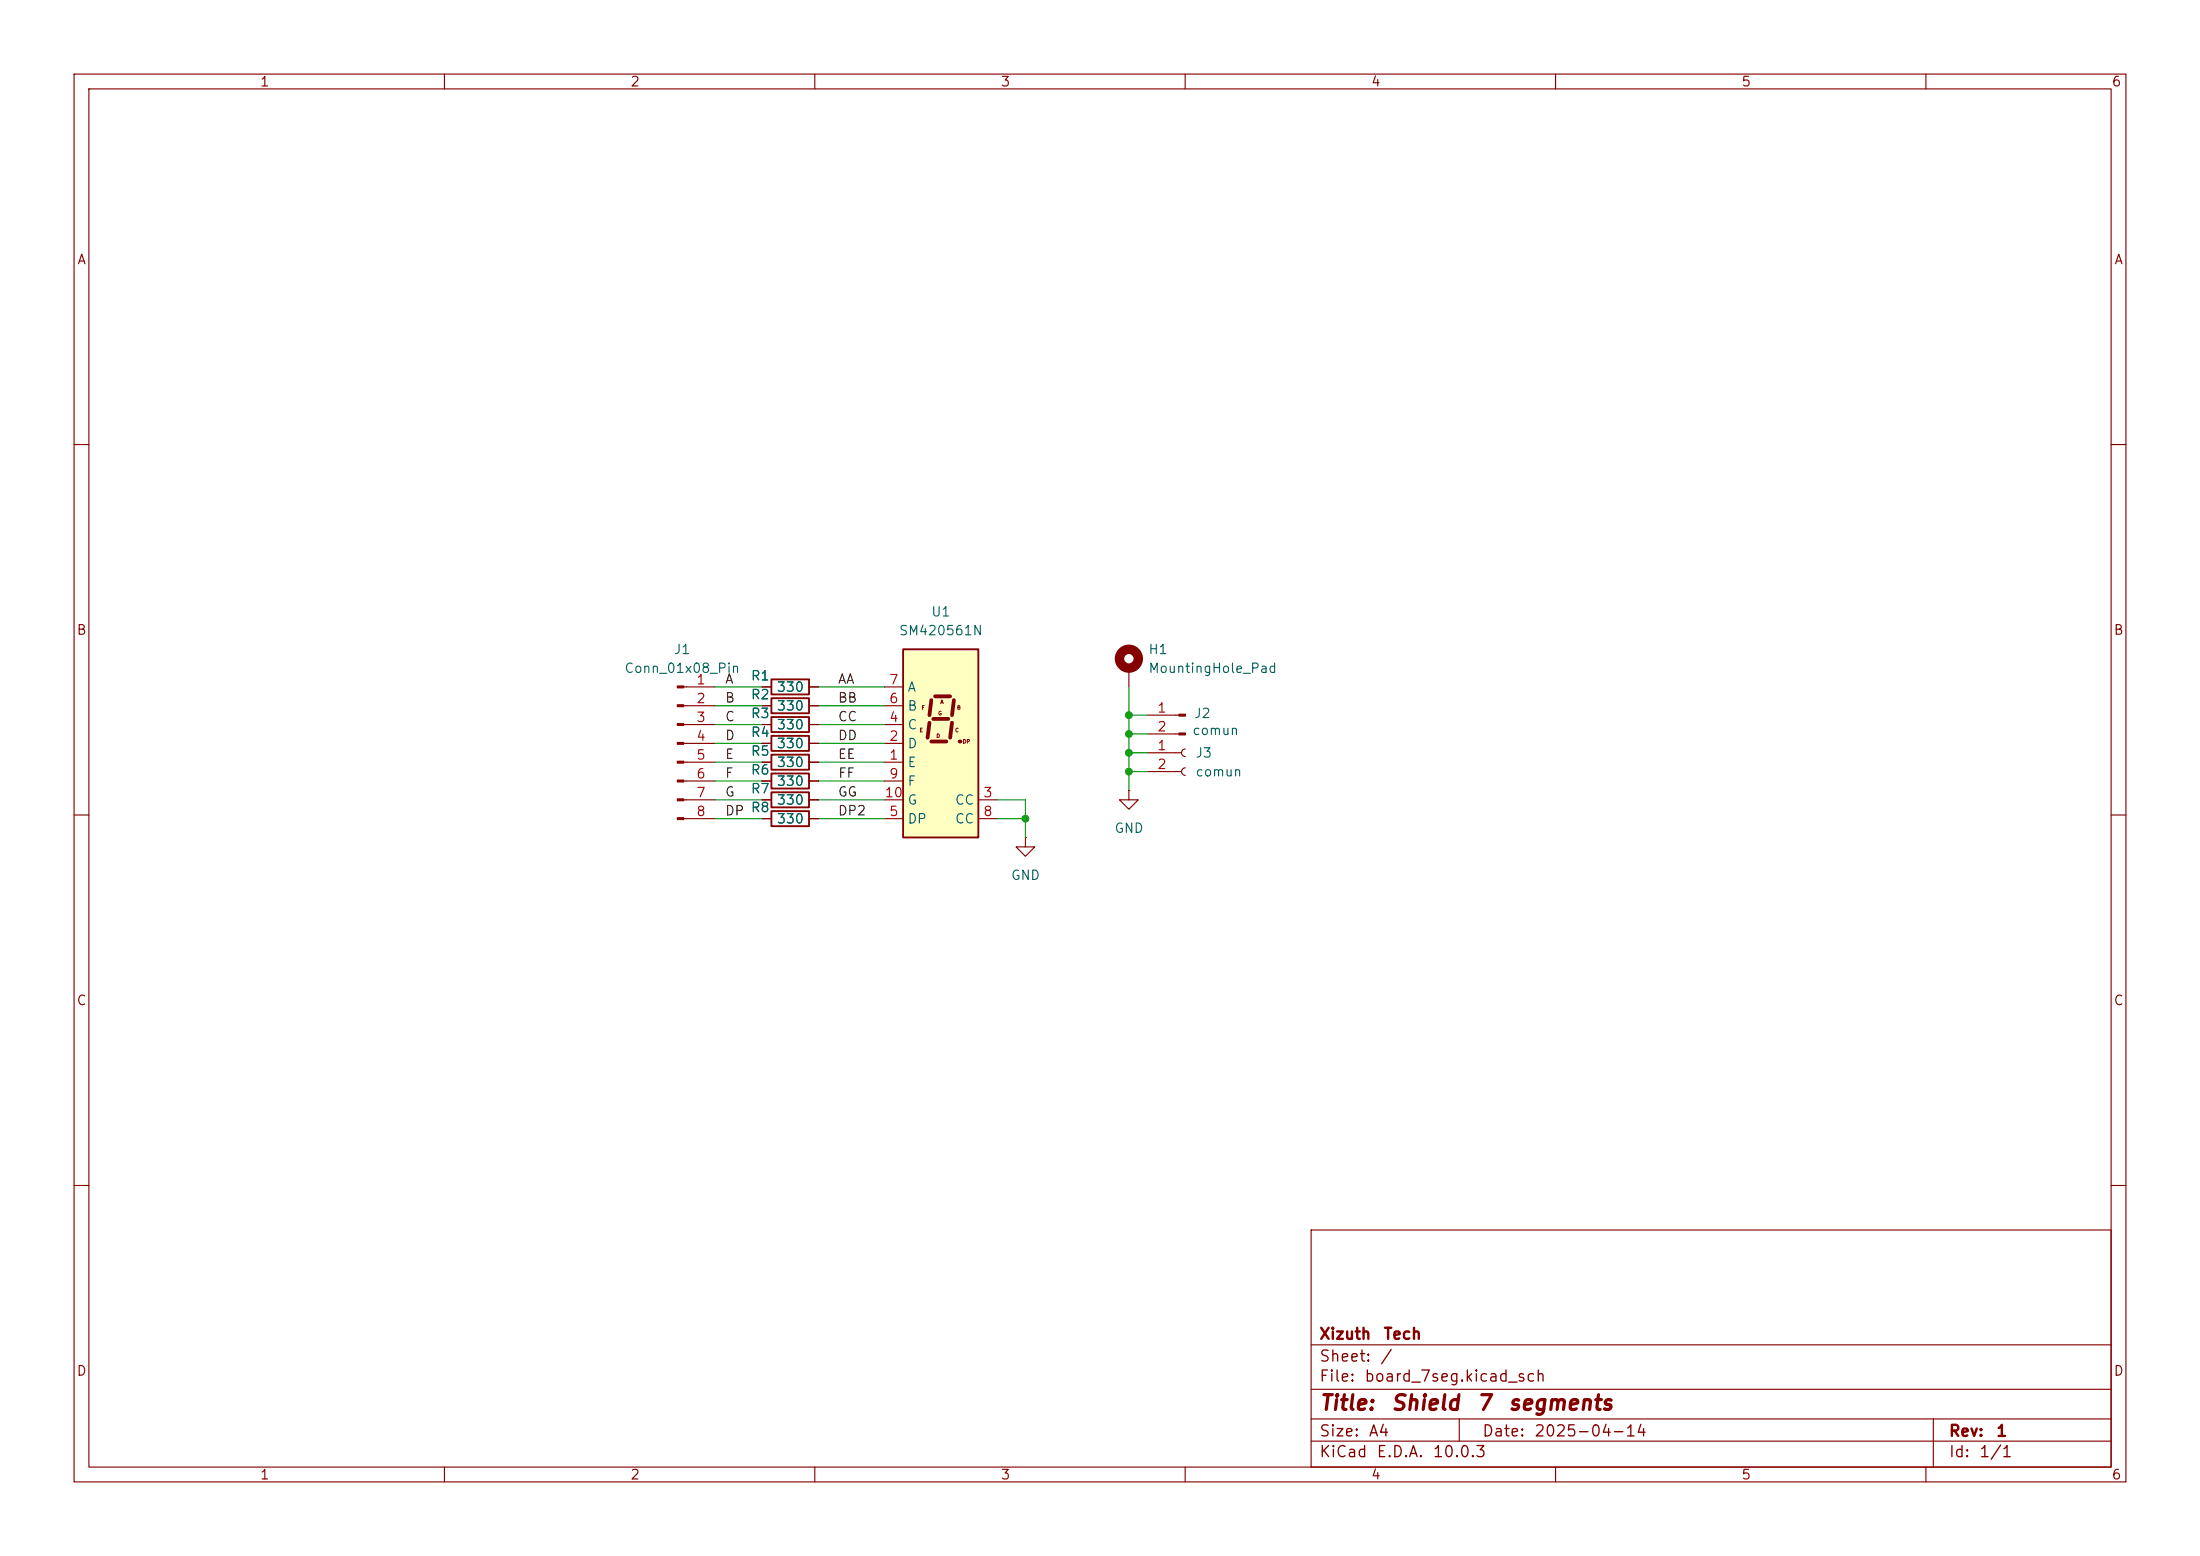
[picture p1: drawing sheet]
(kicad_sch
 (version 20250114)
 (generator "eeschema")
 (generator_version "9.0")
 (paper "A4")
 (title_block
  (title "Shield 7 segments")
  (date "2025-04-14")
  (rev "1")
  (company "Xizuth Tech"))
 (lib_symbols
  (symbol "Connector:Conn_01x02_Pin"
   (pin_names
    (offset 1.016) (hide yes)) (exclude_from_sim no) (in_bom yes) (on_board yes)
   (property "Reference" "J" (at 0 2.54 0) (effects (font (size 1.27 1.27))))
   (property "Value" "Conn_01x02_Pin" (at 0 -5.08 0) (effects (font (size 1.27 1.27))))
   (property "Footprint" "" (at 0 0 0) (effects (font (size 1.27 1.27)) (hide yes)))
   (property "Datasheet" "~" (at 0 0 0) (effects (font (size 1.27 1.27)) (hide yes)))
   (property "Description" "Generic connector, single row, 01x02, script generated" (at 0 0 0) (effects (font (size 1.27 1.27)) (hide yes)))
   (property "ki_locked" "" (at 0 0 0) (effects (font (size 1.27 1.27))))
   (symbol "Conn_01x02_Pin_1_1"
    (rectangle (start 0.8636 0.127) (end 0 -0.127) (stroke (width 0.1524) (type default)) (fill (type outline)))
    (rectangle (start 0.8636 -2.413) (end 0 -2.667) (stroke (width 0.1524) (type default)) (fill (type outline)))
    (polyline (pts (xy 1.27 0) (xy 0.8636 0)) (stroke (width 0.1524) (type default)) (fill (type none)))
    (polyline (pts (xy 1.27 -2.54) (xy 0.8636 -2.54)) (stroke (width 0.1524) (type default)) (fill (type none)))
    (pin passive line (at 5.08 0 180) (length 3.81) (name "Pin_1" (effects (font (size 1.27 1.27)))) (number "1" (effects (font (size 1.27 1.27)))))
    (pin passive line (at 5.08 -2.54 180) (length 3.81) (name "Pin_2" (effects (font (size 1.27 1.27)))) (number "2" (effects (font (size 1.27 1.27))))))
   (embedded_fonts no))
  (symbol "Connector:Conn_01x02_Socket"
   (pin_names
    (offset 1.016) (hide yes)) (exclude_from_sim no) (in_bom yes) (on_board yes)
   (property "Reference" "J" (at 0 2.54 0) (effects (font (size 1.27 1.27))))
   (property "Value" "Conn_01x02_Socket" (at 0 -5.08 0) (effects (font (size 1.27 1.27))))
   (property "Footprint" "" (at 0 0 0) (effects (font (size 1.27 1.27)) (hide yes)))
   (property "Datasheet" "~" (at 0 0 0) (effects (font (size 1.27 1.27)) (hide yes)))
   (property "Description" "Generic connector, single row, 01x02, script generated" (at 0 0 0) (effects (font (size 1.27 1.27)) (hide yes)))
   (property "ki_locked" "" (at 0 0 0) (effects (font (size 1.27 1.27))))
   (symbol "Conn_01x02_Socket_1_1"
    (polyline (pts (xy -1.27 0) (xy -0.508 0)) (stroke (width 0.1524) (type default)) (fill (type none)))
    (polyline (pts (xy -1.27 -2.54) (xy -0.508 -2.54)) (stroke (width 0.1524) (type default)) (fill (type none)))
    (arc (start 0 -0.508) (mid -0.5058 0) (end 0 0.508) (stroke (width 0.1524) (type default)) (fill (type none)))
    (arc (start 0 -3.048) (mid -0.5058 -2.54) (end 0 -2.032) (stroke (width 0.1524) (type default)) (fill (type none)))
    (pin passive line (at -5.08 0 0) (length 3.81) (name "Pin_1" (effects (font (size 1.27 1.27)))) (number "1" (effects (font (size 1.27 1.27)))))
    (pin passive line (at -5.08 -2.54 0) (length 3.81) (name "Pin_2" (effects (font (size 1.27 1.27)))) (number "2" (effects (font (size 1.27 1.27))))))
   (embedded_fonts no))
  (symbol "Connector:Conn_01x08_Pin"
   (pin_names
    (offset 1.016) (hide yes)) (exclude_from_sim no) (in_bom yes) (on_board yes)
   (property "Reference" "J" (at 0 10.16 0) (effects (font (size 1.27 1.27))))
   (property "Value" "Conn_01x08_Pin" (at 0 -12.7 0) (effects (font (size 1.27 1.27))))
   (property "Footprint" "" (at 0 0 0) (effects (font (size 1.27 1.27)) (hide yes)))
   (property "Datasheet" "~" (at 0 0 0) (effects (font (size 1.27 1.27)) (hide yes)))
   (property "Description" "Generic connector, single row, 01x08, script generated" (at 0 0 0) (effects (font (size 1.27 1.27)) (hide yes)))
   (property "ki_locked" "" (at 0 0 0) (effects (font (size 1.27 1.27))))
   (symbol "Conn_01x08_Pin_1_1"
    (rectangle (start 0.8636 7.747) (end 0 7.493) (stroke (width 0.1524) (type default)) (fill (type outline)))
    (rectangle (start 0.8636 5.207) (end 0 4.953) (stroke (width 0.1524) (type default)) (fill (type outline)))
    (rectangle (start 0.8636 2.667) (end 0 2.413) (stroke (width 0.1524) (type default)) (fill (type outline)))
    (rectangle (start 0.8636 0.127) (end 0 -0.127) (stroke (width 0.1524) (type default)) (fill (type outline)))
    (rectangle (start 0.8636 -2.413) (end 0 -2.667) (stroke (width 0.1524) (type default)) (fill (type outline)))
    (rectangle (start 0.8636 -4.953) (end 0 -5.207) (stroke (width 0.1524) (type default)) (fill (type outline)))
    (rectangle (start 0.8636 -7.493) (end 0 -7.747) (stroke (width 0.1524) (type default)) (fill (type outline)))
    (rectangle (start 0.8636 -10.033) (end 0 -10.287) (stroke (width 0.1524) (type default)) (fill (type outline)))
    (polyline (pts (xy 1.27 7.62) (xy 0.8636 7.62)) (stroke (width 0.1524) (type default)) (fill (type none)))
    (polyline (pts (xy 1.27 5.08) (xy 0.8636 5.08)) (stroke (width 0.1524) (type default)) (fill (type none)))
    (polyline (pts (xy 1.27 2.54) (xy 0.8636 2.54)) (stroke (width 0.1524) (type default)) (fill (type none)))
    (polyline (pts (xy 1.27 0) (xy 0.8636 0)) (stroke (width 0.1524) (type default)) (fill (type none)))
    (polyline (pts (xy 1.27 -2.54) (xy 0.8636 -2.54)) (stroke (width 0.1524) (type default)) (fill (type none)))
    (polyline (pts (xy 1.27 -5.08) (xy 0.8636 -5.08)) (stroke (width 0.1524) (type default)) (fill (type none)))
    (polyline (pts (xy 1.27 -7.62) (xy 0.8636 -7.62)) (stroke (width 0.1524) (type default)) (fill (type none)))
    (polyline (pts (xy 1.27 -10.16) (xy 0.8636 -10.16)) (stroke (width 0.1524) (type default)) (fill (type none)))
    (pin passive line (at 5.08 7.62 180) (length 3.81) (name "Pin_1" (effects (font (size 1.27 1.27)))) (number "1" (effects (font (size 1.27 1.27)))))
    (pin passive line (at 5.08 5.08 180) (length 3.81) (name "Pin_2" (effects (font (size 1.27 1.27)))) (number "2" (effects (font (size 1.27 1.27)))))
    (pin passive line (at 5.08 2.54 180) (length 3.81) (name "Pin_3" (effects (font (size 1.27 1.27)))) (number "3" (effects (font (size 1.27 1.27)))))
    (pin passive line (at 5.08 0 180) (length 3.81) (name "Pin_4" (effects (font (size 1.27 1.27)))) (number "4" (effects (font (size 1.27 1.27)))))
    (pin passive line (at 5.08 -2.54 180) (length 3.81) (name "Pin_5" (effects (font (size 1.27 1.27)))) (number "5" (effects (font (size 1.27 1.27)))))
    (pin passive line (at 5.08 -5.08 180) (length 3.81) (name "Pin_6" (effects (font (size 1.27 1.27)))) (number "6" (effects (font (size 1.27 1.27)))))
    (pin passive line (at 5.08 -7.62 180) (length 3.81) (name "Pin_7" (effects (font (size 1.27 1.27)))) (number "7" (effects (font (size 1.27 1.27)))))
    (pin passive line (at 5.08 -10.16 180) (length 3.81) (name "Pin_8" (effects (font (size 1.27 1.27)))) (number "8" (effects (font (size 1.27 1.27))))))
   (embedded_fonts no))
  (symbol "Device:R"
   (pin_numbers (hide yes))
   (pin_names
    (offset 0)) (exclude_from_sim no) (in_bom yes) (on_board yes)
   (property "Reference" "R" (at 2.032 0 90) (effects (font (size 1.27 1.27))))
   (property "Value" "R" (at 0 0 90) (effects (font (size 1.27 1.27))))
   (property "Footprint" "" (at -1.778 0 90) (effects (font (size 1.27 1.27)) (hide yes)))
   (property "Datasheet" "~" (at 0 0 0) (effects (font (size 1.27 1.27)) (hide yes)))
   (property "Description" "Resistor" (at 0 0 0) (effects (font (size 1.27 1.27)) (hide yes)))
   (symbol "R_0_1"
    (rectangle (start -1.016 -2.54) (end 1.016 2.54) (stroke (width 0.254) (type default)) (fill (type none))))
   (symbol "R_1_1"
    (pin passive line (at 0 3.81 270) (length 1.27) (name "~" (effects (font (size 1.27 1.27)))) (number "1" (effects (font (size 1.27 1.27)))))
    (pin passive line (at 0 -3.81 90) (length 1.27) (name "~" (effects (font (size 1.27 1.27)))) (number "2" (effects (font (size 1.27 1.27))))))
   (embedded_fonts no))
  (symbol "Display_Character:SM420561N" (exclude_from_sim no) (in_bom yes) (on_board yes)
   (property "Reference" "U" (at -2.54 13.97 0) (effects (font (size 1.27 1.27)) (justify right)))
   (property "Value" "SM420561N" (at 1.27 13.97 0) (effects (font (size 1.27 1.27)) (justify left)))
   (property "Footprint" "Display_7Segment:7SegmentLED_LTS6760_LTS6780" (at 1.27 -15.24 0) (effects (font (size 1.27 1.27)) (hide yes)))
   (property "Datasheet" "https://datasheet.lcsc.com/szlcsc/Wuxi-ARK-Tech-Elec-SM420561N_C141367.pdf" (at -12.7 12.065 0) (effects (font (size 1.27 1.27)) (justify left) (hide yes)))
   (property "Description" "One digit 7 segment blue LED, common cathode" (at 0 0 0) (effects (font (size 1.27 1.27)) (hide yes)))
   (symbol "SM420561N_0_0"
    (text "E" (at -2.54 1.778 0) (effects (font (size 0.508 0.508))))
    (text "F" (at -2.286 4.826 0) (effects (font (size 0.508 0.508))))
    (text "D" (at -0.254 1.016 0) (effects (font (size 0.508 0.508))))
    (text "G" (at 0 4.064 0) (effects (font (size 0.508 0.508))))
    (text "A" (at 0.254 5.588 0) (effects (font (size 0.508 0.508))))
    (text "C" (at 2.286 1.778 0) (effects (font (size 0.508 0.508))))
    (text "B" (at 2.54 4.826 0) (effects (font (size 0.508 0.508))))
    (text "DP" (at 3.556 0.254 0) (effects (font (size 0.508 0.508)))))
   (symbol "SM420561N_0_1"
    (rectangle (start -5.08 12.7) (end 5.08 -12.7) (stroke (width 0.254) (type default)) (fill (type background)))
    (polyline (pts (xy -1.524 2.794) (xy -1.778 0.762)) (stroke (width 0.508) (type default)) (fill (type none)))
    (polyline (pts (xy -1.27 5.842) (xy -1.524 3.81)) (stroke (width 0.508) (type default)) (fill (type none)))
    (polyline (pts (xy -1.27 0.254) (xy 0.762 0.254)) (stroke (width 0.508) (type default)) (fill (type none)))
    (polyline (pts (xy -1.016 3.302) (xy 1.016 3.302)) (stroke (width 0.508) (type default)) (fill (type none)))
    (polyline (pts (xy -0.762 6.35) (xy 1.27 6.35)) (stroke (width 0.508) (type default)) (fill (type none)))
    (polyline (pts (xy 1.524 2.794) (xy 1.27 0.762)) (stroke (width 0.508) (type default)) (fill (type none)))
    (polyline (pts (xy 1.778 5.842) (xy 1.524 3.81)) (stroke (width 0.508) (type default)) (fill (type none)))
    (polyline (pts (xy 2.54 0.254) (xy 2.54 0.254)) (stroke (width 0.508) (type default)) (fill (type none))))
   (symbol "SM420561N_1_1"
    (pin input line (at -7.62 7.62 0) (length 2.54) (name "A" (effects (font (size 1.27 1.27)))) (number "7" (effects (font (size 1.27 1.27)))))
    (pin input line (at -7.62 5.08 0) (length 2.54) (name "B" (effects (font (size 1.27 1.27)))) (number "6" (effects (font (size 1.27 1.27)))))
    (pin input line (at -7.62 2.54 0) (length 2.54) (name "C" (effects (font (size 1.27 1.27)))) (number "4" (effects (font (size 1.27 1.27)))))
    (pin input line (at -7.62 0 0) (length 2.54) (name "D" (effects (font (size 1.27 1.27)))) (number "2" (effects (font (size 1.27 1.27)))))
    (pin input line (at -7.62 -2.54 0) (length 2.54) (name "E" (effects (font (size 1.27 1.27)))) (number "1" (effects (font (size 1.27 1.27)))))
    (pin input line (at -7.62 -5.08 0) (length 2.54) (name "F" (effects (font (size 1.27 1.27)))) (number "9" (effects (font (size 1.27 1.27)))))
    (pin input line (at -7.62 -7.62 0) (length 2.54) (name "G" (effects (font (size 1.27 1.27)))) (number "10" (effects (font (size 1.27 1.27)))))
    (pin input line (at -7.62 -10.16 0) (length 2.54) (name "DP" (effects (font (size 1.27 1.27)))) (number "5" (effects (font (size 1.27 1.27)))))
    (pin input line (at 7.62 -7.62 180) (length 2.54) (name "CC" (effects (font (size 1.27 1.27)))) (number "3" (effects (font (size 1.27 1.27)))))
    (pin input line (at 7.62 -10.16 180) (length 2.54) (name "CC" (effects (font (size 1.27 1.27)))) (number "8" (effects (font (size 1.27 1.27))))))
   (embedded_fonts no))
  (symbol "Mechanical:MountingHole_Pad"
   (pin_numbers (hide yes))
   (pin_names
    (offset 1.016) (hide yes)) (exclude_from_sim no) (in_bom no) (on_board yes)
   (property "Reference" "H" (at 0 6.35 0) (effects (font (size 1.27 1.27))))
   (property "Value" "MountingHole_Pad" (at 0 4.445 0) (effects (font (size 1.27 1.27))))
   (property "Footprint" "" (at 0 0 0) (effects (font (size 1.27 1.27)) (hide yes)))
   (property "Datasheet" "~" (at 0 0 0) (effects (font (size 1.27 1.27)) (hide yes)))
   (property "Description" "Mounting Hole with connection" (at 0 0 0) (effects (font (size 1.27 1.27)) (hide yes)))
   (symbol "MountingHole_Pad_0_1"
    (circle (center 0 1.27) (radius 1.27) (stroke (width 1.27) (type default)) (fill (type none))))
   (symbol "MountingHole_Pad_1_1"
    (pin input line (at 0 -2.54 90) (length 2.54) (name "1" (effects (font (size 1.27 1.27)))) (number "1" (effects (font (size 1.27 1.27))))))
   (embedded_fonts no))
  (symbol "power:GND"
   (power)
   (pin_numbers (hide yes))
   (pin_names
    (offset 0) (hide yes)) (exclude_from_sim no) (in_bom yes) (on_board yes)
   (property "Reference" "#PWR" (at 0 -6.35 0) (effects (font (size 1.27 1.27)) (hide yes)))
   (property "Value" "GND" (at 0 -3.81 0) (effects (font (size 1.27 1.27))))
   (property "Footprint" "" (at 0 0 0) (effects (font (size 1.27 1.27)) (hide yes)))
   (property "Datasheet" "" (at 0 0 0) (effects (font (size 1.27 1.27)) (hide yes)))
   (property "Description" "Power symbol creates a global label with name \"GND\" , ground" (at 0 0 0) (effects (font (size 1.27 1.27)) (hide yes)))
   (symbol "GND_0_1"
    (polyline (pts (xy 0 0) (xy 0 -1.27) (xy 1.27 -1.27) (xy 0 -2.54) (xy -1.27 -1.27) (xy 0 -1.27)) (stroke (width 0) (type default)) (fill (type none))))
   (symbol "GND_1_1"
    (pin power_in line (at 0 0 270) (length 0) (name "~" (effects (font (size 1.27 1.27)))) (number "1" (effects (font (size 1.27 1.27))))))
   (embedded_fonts no)))
 (junction
  (at 152.4 104.14)
  (diameter 0)
  (color 0 0 0 0))
 (junction
  (at 152.4 101.6)
  (diameter 0)
  (color 0 0 0 0))
 (junction
  (at 138.43 110.49)
  (diameter 0)
  (color 0 0 0 0))
 (junction
  (at 152.4 99.06)
  (diameter 0)
  (color 0 0 0 0))
 (junction
  (at 152.4 96.52)
  (diameter 0)
  (color 0 0 0 0))
 (wire
  (pts (xy 110.49 110.49) (xy 119.38 110.49))
  (stroke (width 0) (type default)))
 (wire
  (pts (xy 110.49 100.33) (xy 119.38 100.33))
  (stroke (width 0) (type default)))
 (wire
  (pts (xy 152.4 101.6) (xy 154.94 101.6))
  (stroke (width 0) (type default)))
 (wire
  (pts (xy 152.4 104.14) (xy 154.94 104.14))
  (stroke (width 0) (type default)))
 (wire
  (pts (xy 96.52 92.71) (xy 102.87 92.71))
  (stroke (width 0) (type default)))
 (wire
  (pts (xy 110.49 107.95) (xy 119.38 107.95))
  (stroke (width 0) (type default)))
 (wire
  (pts (xy 134.62 107.95) (xy 138.43 107.95))
  (stroke (width 0) (type default)))
 (wire
  (pts (xy 152.4 99.06) (xy 154.94 99.06))
  (stroke (width 0) (type default)))
 (wire
  (pts (xy 152.4 106.68) (xy 152.4 104.14))
  (stroke (width 0) (type default)))
 (wire
  (pts (xy 110.49 92.71) (xy 119.38 92.71))
  (stroke (width 0) (type default)))
 (wire
  (pts (xy 152.4 99.06) (xy 152.4 96.52))
  (stroke (width 0) (type default)))
 (wire
  (pts (xy 152.4 96.52) (xy 154.94 96.52))
  (stroke (width 0) (type default)))
 (wire
  (pts (xy 96.52 102.87) (xy 102.87 102.87))
  (stroke (width 0) (type default)))
 (wire
  (pts (xy 134.62 110.49) (xy 138.43 110.49))
  (stroke (width 0) (type default)))
 (wire
  (pts (xy 96.52 100.33) (xy 102.87 100.33))
  (stroke (width 0) (type default)))
 (wire
  (pts (xy 110.49 95.25) (xy 119.38 95.25))
  (stroke (width 0) (type default)))
 (wire
  (pts (xy 152.4 104.14) (xy 152.4 101.6))
  (stroke (width 0) (type default)))
 (wire
  (pts (xy 96.52 97.79) (xy 102.87 97.79))
  (stroke (width 0) (type default)))
 (wire
  (pts (xy 96.52 107.95) (xy 102.87 107.95))
  (stroke (width 0) (type default)))
 (wire
  (pts (xy 110.49 97.79) (xy 119.38 97.79))
  (stroke (width 0) (type default)))
 (wire
  (pts (xy 110.49 105.41) (xy 119.38 105.41))
  (stroke (width 0) (type default)))
 (wire
  (pts (xy 110.49 102.87) (xy 119.38 102.87))
  (stroke (width 0) (type default)))
 (wire
  (pts (xy 96.52 110.49) (xy 102.87 110.49))
  (stroke (width 0) (type default)))
 (wire
  (pts (xy 152.4 101.6) (xy 152.4 99.06))
  (stroke (width 0) (type default)))
 (wire
  (pts (xy 138.43 107.95) (xy 138.43 110.49))
  (stroke (width 0) (type default)))
 (wire
  (pts (xy 152.4 92.71) (xy 152.4 96.52))
  (stroke (width 0) (type default)))
 (wire
  (pts (xy 96.52 95.25) (xy 102.87 95.25))
  (stroke (width 0) (type default)))
 (wire
  (pts (xy 96.52 105.41) (xy 102.87 105.41))
  (stroke (width 0) (type default)))
 (wire
  (pts (xy 138.43 110.49) (xy 138.43 113.03))
  (stroke (width 0) (type default)))
 (label "CC"
  (at 113.03 97.79 0)
  (effects (font (size 1.27 1.27)) (justify left bottom)))
 (label "C"
  (at 97.79 97.79 0)
  (effects (font (size 1.27 1.27)) (justify left bottom)))
 (label "DP"
  (at 97.79 110.49 0)
  (effects (font (size 1.27 1.27)) (justify left bottom)))
 (label "G"
  (at 97.79 107.95 0)
  (effects (font (size 1.27 1.27)) (justify left bottom)))
 (label "D"
  (at 97.79 100.33 0)
  (effects (font (size 1.27 1.27)) (justify left bottom)))
 (label "E"
  (at 97.79 102.87 0)
  (effects (font (size 1.27 1.27)) (justify left bottom)))
 (label "DD"
  (at 113.03 100.33 0)
  (effects (font (size 1.27 1.27)) (justify left bottom)))
 (label "B"
  (at 97.79 95.25 0)
  (effects (font (size 1.27 1.27)) (justify left bottom)))
 (label "GG"
  (at 113.03 107.95 0)
  (effects (font (size 1.27 1.27)) (justify left bottom)))
 (label "EE"
  (at 113.03 102.87 0)
  (effects (font (size 1.27 1.27)) (justify left bottom)))
 (label "BB"
  (at 113.03 95.25 0)
  (effects (font (size 1.27 1.27)) (justify left bottom)))
 (label "A"
  (at 97.79 92.71 0)
  (effects (font (size 1.27 1.27)) (justify left bottom)))
 (label "F"
  (at 97.79 105.41 0)
  (effects (font (size 1.27 1.27)) (justify left bottom)))
 (label "DP2"
  (at 113.03 110.49 0)
  (effects (font (size 1.27 1.27)) (justify left bottom)))
 (label "FF"
  (at 113.0756 105.41 0)
  (effects (font (size 1.27 1.27)) (justify left bottom)))
 (label "AA"
  (at 113.03 92.71 0)
  (effects (font (size 1.27 1.27)) (justify left bottom)))
 (symbol
  (lib_id "power:GND")
  (at 138.43 113.03 0)
  (unit 1)
  (exclude_from_sim no)
  (in_bom yes)
  (on_board yes)
  (dnp no)
  (fields_autoplaced yes)
  (property "Reference" "#PWR02" (at 138.43 119.38 0) (effects (font (size 1.27 1.27)) (hide yes)))
  (property "Value" "GND" (at 138.43 118.11 0) (effects (font (size 1.27 1.27))))
  (property "Footprint" "" (at 138.43 113.03 0) (effects (font (size 1.27 1.27)) (hide yes)))
  (property "Datasheet" "" (at 138.43 113.03 0) (effects (font (size 1.27 1.27)) (hide yes)))
  (property "Description" "Power symbol creates a global label with name \"GND\" , ground" (at 138.43 113.03 0) (effects (font (size 1.27 1.27)) (hide yes)))
  (pin "1"))
 (symbol
  (lib_id "Connector:Conn_01x02_Pin")
  (at 160.02 96.52 0)
  (mirror y)
  (unit 1)
  (exclude_from_sim no)
  (in_bom yes)
  (on_board yes)
  (dnp no)
  (property "Reference" "J2" (at 162.306 96.266 0) (effects (font (size 1.27 1.27))))
  (property "Value" "comun" (at 164.084 98.552 0) (effects (font (size 1.27 1.27))))
  (property "Footprint" "Connector_PinHeader_2.54mm:PinHeader_1x02_P2.54mm_Vertical" (at 160.02 96.52 0) (effects (font (size 1.27 1.27)) (hide yes)))
  (property "Datasheet" "~" (at 160.02 96.52 0) (effects (font (size 1.27 1.27)) (hide yes)))
  (property "Description" "Generic connector, single row, 01x02, script generated" (at 160.02 96.52 0) (effects (font (size 1.27 1.27)) (hide yes)))
  (pin "2")
  (pin "1"))
 (symbol
  (lib_id "Device:R")
  (at 106.68 105.41 90)
  (unit 1)
  (exclude_from_sim no)
  (in_bom yes)
  (on_board yes)
  (dnp no)
  (property "Reference" "R6" (at 102.616 103.886 90) (effects (font (size 1.27 1.27))))
  (property "Value" "330" (at 106.68 105.41 90) (effects (font (size 1.27 1.27))))
  (property "Footprint" "Resistor_THT:R_Axial_DIN0309_L9.0mm_D3.2mm_P12.70mm_Horizontal" (at 106.68 107.188 90) (effects (font (size 1.27 1.27)) (hide yes)))
  (property "Datasheet" "~" (at 106.68 105.41 0) (effects (font (size 1.27 1.27)) (hide yes)))
  (property "Description" "Resistor" (at 106.68 105.41 0) (effects (font (size 1.27 1.27)) (hide yes)))
  (pin "1")
  (pin "2"))
 (symbol
  (lib_id "power:GND")
  (at 152.4 106.68 0)
  (unit 1)
  (exclude_from_sim no)
  (in_bom yes)
  (on_board yes)
  (dnp no)
  (fields_autoplaced yes)
  (property "Reference" "#PWR03" (at 152.4 113.03 0) (effects (font (size 1.27 1.27)) (hide yes)))
  (property "Value" "GND" (at 152.4 111.76 0) (effects (font (size 1.27 1.27))))
  (property "Footprint" "" (at 152.4 106.68 0) (effects (font (size 1.27 1.27)) (hide yes)))
  (property "Datasheet" "" (at 152.4 106.68 0) (effects (font (size 1.27 1.27)) (hide yes)))
  (property "Description" "Power symbol creates a global label with name \"GND\" , ground" (at 152.4 106.68 0) (effects (font (size 1.27 1.27)) (hide yes)))
  (pin "1"))
 (symbol
  (lib_id "Connector:Conn_01x02_Socket")
  (at 160.02 101.6 0)
  (unit 1)
  (exclude_from_sim no)
  (in_bom yes)
  (on_board yes)
  (dnp no)
  (property "Reference" "J3" (at 161.29 101.5999 0) (effects (font (size 1.27 1.27)) (justify left)))
  (property "Value" "comun" (at 161.29 104.1399 0) (effects (font (size 1.27 1.27)) (justify left)))
  (property "Footprint" "Connector_PinSocket_2.54mm:PinSocket_1x02_P2.54mm_Vertical" (at 160.02 101.6 0) (effects (font (size 1.27 1.27)) (hide yes)))
  (property "Datasheet" "~" (at 160.02 101.6 0) (effects (font (size 1.27 1.27)) (hide yes)))
  (property "Description" "Generic connector, single row, 01x02, script generated" (at 160.02 101.6 0) (effects (font (size 1.27 1.27)) (hide yes)))
  (pin "2")
  (pin "1"))
 (symbol
  (lib_id "Device:R")
  (at 106.68 97.79 90)
  (unit 1)
  (exclude_from_sim no)
  (in_bom yes)
  (on_board yes)
  (dnp no)
  (property "Reference" "R3" (at 102.616 96.266 90) (effects (font (size 1.27 1.27))))
  (property "Value" "330" (at 106.68 97.79 90) (effects (font (size 1.27 1.27))))
  (property "Footprint" "Resistor_THT:R_Axial_DIN0309_L9.0mm_D3.2mm_P12.70mm_Horizontal" (at 106.68 99.568 90) (effects (font (size 1.27 1.27)) (hide yes)))
  (property "Datasheet" "~" (at 106.68 97.79 0) (effects (font (size 1.27 1.27)) (hide yes)))
  (property "Description" "Resistor" (at 106.68 97.79 0) (effects (font (size 1.27 1.27)) (hide yes)))
  (pin "1")
  (pin "2"))
 (symbol
  (lib_id "Device:R")
  (at 106.68 110.49 90)
  (unit 1)
  (exclude_from_sim no)
  (in_bom yes)
  (on_board yes)
  (dnp no)
  (property "Reference" "R8" (at 102.616 108.966 90) (effects (font (size 1.27 1.27))))
  (property "Value" "330" (at 106.68 110.49 90) (effects (font (size 1.27 1.27))))
  (property "Footprint" "Resistor_THT:R_Axial_DIN0309_L9.0mm_D3.2mm_P12.70mm_Horizontal" (at 106.68 112.268 90) (effects (font (size 1.27 1.27)) (hide yes)))
  (property "Datasheet" "~" (at 106.68 110.49 0) (effects (font (size 1.27 1.27)) (hide yes)))
  (property "Description" "Resistor" (at 106.68 110.49 0) (effects (font (size 1.27 1.27)) (hide yes)))
  (pin "1")
  (pin "2"))
 (symbol
  (lib_id "Mechanical:MountingHole_Pad")
  (at 152.4 90.17 0)
  (unit 1)
  (exclude_from_sim no)
  (in_bom no)
  (on_board yes)
  (dnp no)
  (fields_autoplaced yes)
  (property "Reference" "H1" (at 154.94 87.6299 0) (effects (font (size 1.27 1.27)) (justify left)))
  (property "Value" "MountingHole_Pad" (at 154.94 90.1699 0) (effects (font (size 1.27 1.27)) (justify left)))
  (property "Footprint" "MountingHole:MountingHole_2.2mm_M2_Pad" (at 152.4 90.17 0) (effects (font (size 1.27 1.27)) (hide yes)))
  (property "Datasheet" "~" (at 152.4 90.17 0) (effects (font (size 1.27 1.27)) (hide yes)))
  (property "Description" "Mounting Hole with connection" (at 152.4 90.17 0) (effects (font (size 1.27 1.27)) (hide yes)))
  (pin "1"))
 (symbol
  (lib_id "Device:R")
  (at 106.68 102.87 90)
  (unit 1)
  (exclude_from_sim no)
  (in_bom yes)
  (on_board yes)
  (dnp no)
  (property "Reference" "R5" (at 102.616 101.346 90) (effects (font (size 1.27 1.27))))
  (property "Value" "330" (at 106.68 102.87 90) (effects (font (size 1.27 1.27))))
  (property "Footprint" "Resistor_THT:R_Axial_DIN0309_L9.0mm_D3.2mm_P12.70mm_Horizontal" (at 106.68 104.648 90) (effects (font (size 1.27 1.27)) (hide yes)))
  (property "Datasheet" "~" (at 106.68 102.87 0) (effects (font (size 1.27 1.27)) (hide yes)))
  (property "Description" "Resistor" (at 106.68 102.87 0) (effects (font (size 1.27 1.27)) (hide yes)))
  (pin "1")
  (pin "2"))
 (symbol
  (lib_id "Display_Character:SM420561N")
  (at 127 100.33 0)
  (unit 1)
  (exclude_from_sim no)
  (in_bom yes)
  (on_board yes)
  (dnp no)
  (fields_autoplaced yes)
  (property "Reference" "U1" (at 127 82.55 0) (effects (font (size 1.27 1.27))))
  (property "Value" "SM420561N" (at 127 85.09 0) (effects (font (size 1.27 1.27))))
  (property "Footprint" "Display_7Segment:7SegmentLED_LTS6760_LTS6780" (at 128.27 115.57 0) (effects (font (size 1.27 1.27)) (hide yes)))
  (property "Datasheet" "https://datasheet.lcsc.com/szlcsc/Wuxi-ARK-Tech-Elec-SM420561N_C141367.pdf" (at 114.3 88.265 0) (effects (font (size 1.27 1.27)) (justify left) (hide yes)))
  (property "Description" "One digit 7 segment blue LED, common cathode" (at 127 100.33 0) (effects (font (size 1.27 1.27)) (hide yes)))
  (pin "1")
  (pin "8")
  (pin "10")
  (pin "6")
  (pin "3")
  (pin "4")
  (pin "9")
  (pin "7")
  (pin "5")
  (pin "2"))
 (symbol
  (lib_id "Device:R")
  (at 106.68 100.33 90)
  (unit 1)
  (exclude_from_sim no)
  (in_bom yes)
  (on_board yes)
  (dnp no)
  (property "Reference" "R4" (at 102.616 98.806 90) (effects (font (size 1.27 1.27))))
  (property "Value" "330" (at 106.68 100.33 90) (effects (font (size 1.27 1.27))))
  (property "Footprint" "Resistor_THT:R_Axial_DIN0309_L9.0mm_D3.2mm_P12.70mm_Horizontal" (at 106.68 102.108 90) (effects (font (size 1.27 1.27)) (hide yes)))
  (property "Datasheet" "~" (at 106.68 100.33 0) (effects (font (size 1.27 1.27)) (hide yes)))
  (property "Description" "Resistor" (at 106.68 100.33 0) (effects (font (size 1.27 1.27)) (hide yes)))
  (pin "1")
  (pin "2"))
 (symbol
  (lib_id "Device:R")
  (at 106.68 92.71 90)
  (unit 1)
  (exclude_from_sim no)
  (in_bom yes)
  (on_board yes)
  (dnp no)
  (property "Reference" "R1" (at 102.616 91.186 90) (effects (font (size 1.27 1.27))))
  (property "Value" "330" (at 106.68 92.71 90) (effects (font (size 1.27 1.27))))
  (property "Footprint" "Resistor_THT:R_Axial_DIN0309_L9.0mm_D3.2mm_P12.70mm_Horizontal" (at 106.68 94.488 90) (effects (font (size 1.27 1.27)) (hide yes)))
  (property "Datasheet" "~" (at 106.68 92.71 0) (effects (font (size 1.27 1.27)) (hide yes)))
  (property "Description" "Resistor" (at 106.68 92.71 0) (effects (font (size 1.27 1.27)) (hide yes)))
  (pin "1")
  (pin "2"))
 (symbol
  (lib_id "Connector:Conn_01x08_Pin")
  (at 91.44 100.33 0)
  (unit 1)
  (exclude_from_sim no)
  (in_bom yes)
  (on_board yes)
  (dnp no)
  (fields_autoplaced yes)
  (property "Reference" "J1" (at 92.075 87.63 0) (effects (font (size 1.27 1.27))))
  (property "Value" "Conn_01x08_Pin" (at 92.075 90.17 0) (effects (font (size 1.27 1.27))))
  (property "Footprint" "Connector_PinHeader_2.54mm:PinHeader_1x08_P2.54mm_Vertical" (at 91.44 100.33 0) (effects (font (size 1.27 1.27)) (hide yes)))
  (property "Datasheet" "~" (at 91.44 100.33 0) (effects (font (size 1.27 1.27)) (hide yes)))
  (property "Description" "Generic connector, single row, 01x08, script generated" (at 91.44 100.33 0) (effects (font (size 1.27 1.27)) (hide yes)))
  (pin "8")
  (pin "2")
  (pin "3")
  (pin "4")
  (pin "5")
  (pin "6")
  (pin "7")
  (pin "1"))
 (symbol
  (lib_id "Device:R")
  (at 106.68 107.95 90)
  (unit 1)
  (exclude_from_sim no)
  (in_bom yes)
  (on_board yes)
  (dnp no)
  (property "Reference" "R7" (at 102.616 106.426 90) (effects (font (size 1.27 1.27))))
  (property "Value" "330" (at 106.68 107.95 90) (effects (font (size 1.27 1.27))))
  (property "Footprint" "Resistor_THT:R_Axial_DIN0309_L9.0mm_D3.2mm_P12.70mm_Horizontal" (at 106.68 109.728 90) (effects (font (size 1.27 1.27)) (hide yes)))
  (property "Datasheet" "~" (at 106.68 107.95 0) (effects (font (size 1.27 1.27)) (hide yes)))
  (property "Description" "Resistor" (at 106.68 107.95 0) (effects (font (size 1.27 1.27)) (hide yes)))
  (pin "1")
  (pin "2"))
 (symbol
  (lib_id "Device:R")
  (at 106.68 95.25 90)
  (unit 1)
  (exclude_from_sim no)
  (in_bom yes)
  (on_board yes)
  (dnp no)
  (property "Reference" "R2" (at 102.616 93.726 90) (effects (font (size 1.27 1.27))))
  (property "Value" "330" (at 106.68 95.25 90) (effects (font (size 1.27 1.27))))
  (property "Footprint" "Resistor_THT:R_Axial_DIN0309_L9.0mm_D3.2mm_P12.70mm_Horizontal" (at 106.68 97.028 90) (effects (font (size 1.27 1.27)) (hide yes)))
  (property "Datasheet" "~" (at 106.68 95.25 0) (effects (font (size 1.27 1.27)) (hide yes)))
  (property "Description" "Resistor" (at 106.68 95.25 0) (effects (font (size 1.27 1.27)) (hide yes)))
  (pin "1")
  (pin "2"))
 (sheet_instances
  (path ""
   (page "1")))
 (embedded_fonts no))
